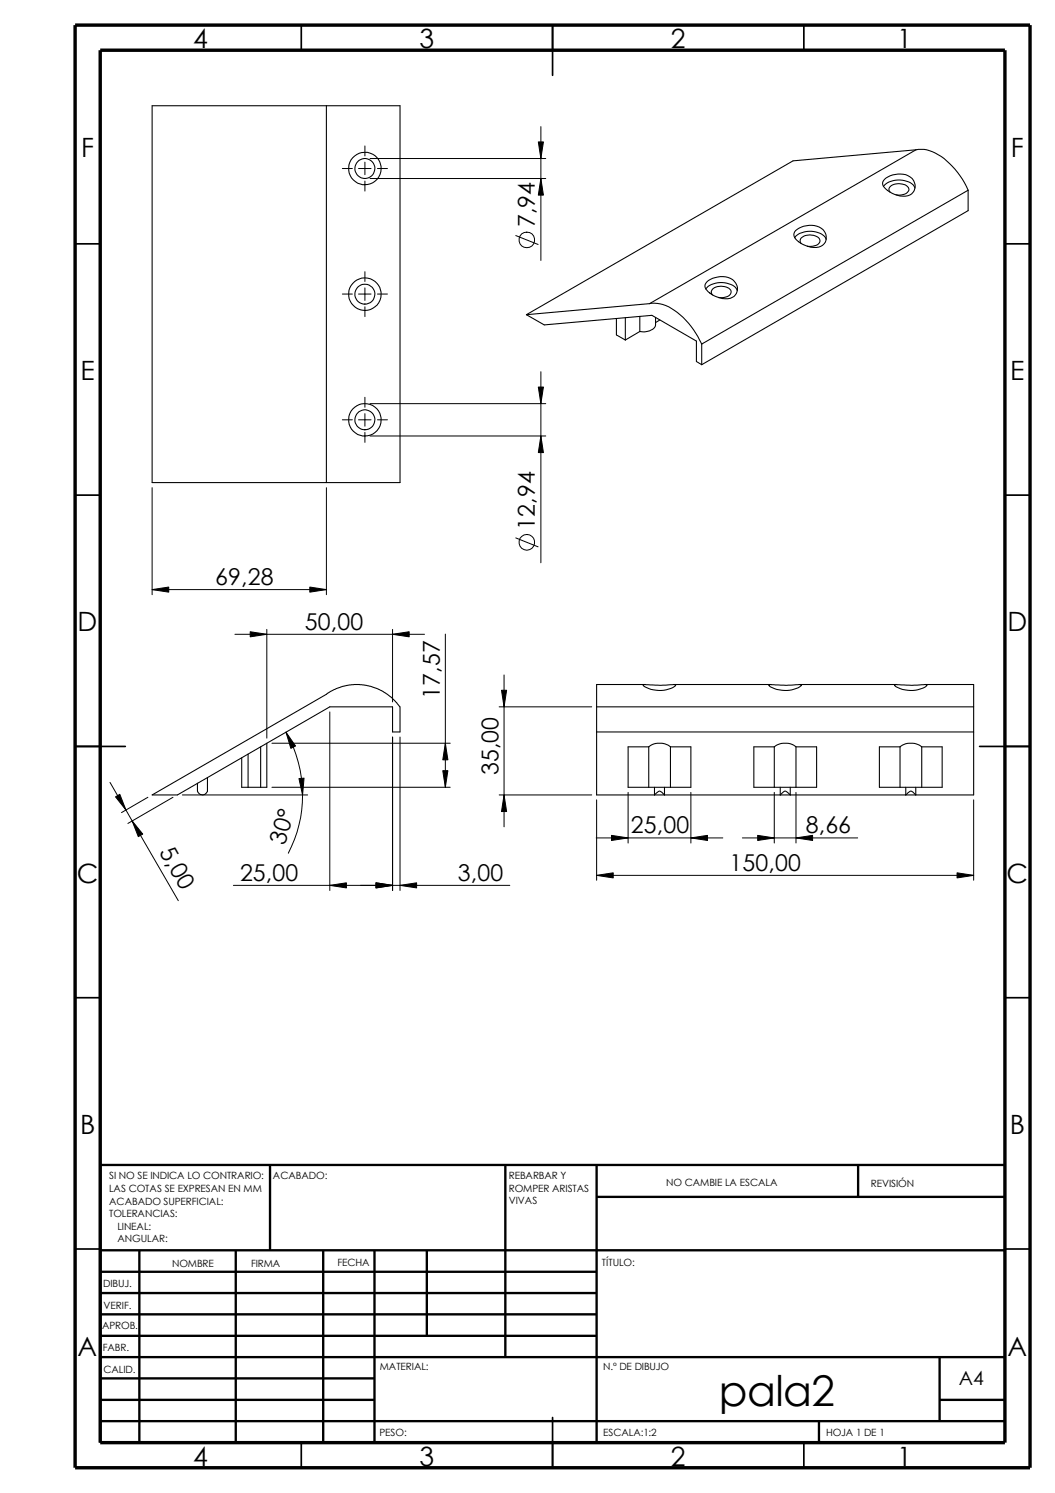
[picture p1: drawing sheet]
<svg xmlns="http://www.w3.org/2000/svg" width="210mm" height="297mm" viewBox="0 0 210 297" stroke-linecap="round" stroke-linejoin="round" font-family="sans-serif">
<g fill="none" stroke="#000" stroke-width=".34">
<path d="M59.9 5v5M109.9 5v10M159.9 5v5M14.9 48.5h5M199.9 48.5h5M14.9 98.5h5M199.9 98.5h5M14.9 148.5h10M194.9 148.5h10M14.9 198.5h5M199.9 198.5h5M14.9 248.5h5"/>
<path d="M199.9 248.5h5M59.9 287v5M109.9 282v10M159.9 287v5"/>
</g>
<g fill="none" stroke="#000" stroke-width=".47">
<path d="M53.7 231.8v17M100.5 231.8v38.2M118.7 238.1h81.2M118.7 231.8v55.2M170.7 231.8v6.3M199.9 231.8h-180v55.2M19.9 248.8h180M19.9 253h98.8M19.9 257.3h98.8M27.7 248.8v38.2M46.9 248.8v38.2M64.3 248.8v38.2"/>
<path d="M74.5 248.8v38.2M84.9 248.8v17M19.9 278.5h54.6M19.9 270h180M19.9 274.2h54.6M19.9 261.5h98.8M19.9 265.8h98.8M186.9 278.5h13M186.9 270v12.7M19.9 282.7h180M162.9 282.7v4.3"/>
</g>
<path d="M14.9 5h190v287h-190zM19.9 10h180v277h-180z" fill="none" stroke="#000" stroke-width=".68" stroke-linecap="butt"/>
<g fill="none" stroke="#000" stroke-width=".21">
<path d="M30.3 21h49.3v75h-49.3zM64.9 21v75M175.8 37.1a4.3 4.3 0 0 1 6.1-.1l.1 .4M176 35.6a4.4 4.4 0 0 1 5.5-.1 2.08 2.08 0 0 1 .4 2.5 2.08 2.08 0 0 1-2.3 1 5 5 0 0 1-4-2.2 1.06 1.06 0 0 1 .4-1.2zM177.1 38.3a.93 .93 0 0 1-.2-1 .93 .93 0 0 1 .9-.6 2.59 2.59 0 0 1 3 .8 1.29 1.29 0 0 1-1.4 1.3h-1.1M182.2 29.8a7.7 7.7 0 0 1 6.7 2.8 16.2 16.2 0 0 1 3.7 5.2M182.2 29.8l-53 30.6M182.2 29.8l-24.4 2.2-53.1 30.6M192.6 37.8l-53 30.7M192.6 37.8v4.1l-53 30.7M140.4 57.5a4.3 4.3 0 0 1 6.1-.1l.2 .4M140.7 56a4.3 4.3 0 0 1 5.4 0 2.04 2.04 0 0 1 .4 2.4 2.04 2.04 0 0 1-2.3 1 4.7 4.7 0 0 1-3.9-2.2 1.06 1.06 0 0 1 .4-1.2z"/>
<path d="M141.8 58.7a.93 .93 0 0 1-.2-1 .93 .93 0 0 1 .9-.6 2.59 2.59 0 0 1 3 .8 1.29 1.29 0 0 1-1.4 1.3h-1.2M158.1 47.3a4.3 4.3 0 0 1 6.1-.1l.2 .4M158.3 45.8a4.4 4.4 0 0 1 5.5-.1 2.06 2.06 0 0 1 .4 2.5 2.06 2.06 0 0 1-2.3 1 4.7 4.7 0 0 1-3.9-2.2 1.14 1.14 0 0 1 .3-1.2zM159.4 48.5a.96 .96 0 0 1 .7-1.6 2.54 2.54 0 0 1 3 .8 1.22 1.22 0 0 1-1.3 1.3h-1.2M104.7 62.6l3.6 2 21.4-1.9 8.9 5.2v4l1 .7M122.6 63.4v3.2l1.8 1M124.4 63.2v4.4M127.3 62.9v3.1M127.3 66l-2.9 1.6M129.2 60.4a7.1 7.1 0 0 1 6.1 2.3 16.9 16.9 0 0 1 4.3 5.8M129.2 60.4l-24.5 2.2M130.4 63.2v1.4a1.62 1.62 0 0 1-1.5 1.3l-.8 .1h-.8"/>
<path d="M131.3 63.7l-.9 .5M139.6 68.5v4.1M128 136.3h6.4a2.27 2.27 0 0 1-1.9 .9 5.2 5.2 0 0 1-4.5-.9zM128.4 136.2h-9.7v22h75v-22h-9.7M134 136.2h19.4M153 136.3l.3-.1 3.1 .2 2.6-.2 .5 .1a5.6 5.6 0 0 1-6.5 .1zM159 136.2h19.4M178 136.3l3.4 .1 2.6-.2 .4 .1a5.4 5.4 0 0 1-5.7 .5l-.5-.2zM41.3 154.7v2.7a1.03 1.03 0 0 1-1 .8 1.03 1.03 0 0 1-1-.8v-1.6M48.1 150.7v5.9h3.8M49.4 150v6.6M51.9 148.6v8"/>
<path d="M53.1 147.9v8.7h-1.2M79.5 140.6l-1.6-1.9-1.2-.8-1.5-.8-1.5-.6-1.7-.3h-1.6l-2.1 .3-1.4 .5-36.6 21.2h5l30.3-17.6h12.5v5h1.5v-5M118.7 145.6h75M118.7 140.6h75M129.1 148.6a3.5 3.5 0 0 1 4.3 0M129.1 148.6h-4.1v8h12.5v-8h-4.1M129.1 148.6v8M130.2 156.6v1.6l.9-.8a1.39 1.39 0 0 1 1.1 .8v-1.6M133.4 148.6v8M154.1 148.6a3.5 3.5 0 0 1 4.3 0M154.1 148.6h-4.1v8h12.5v-8h-4.1M154.1 148.6v8"/>
<path d="M155.2 156.6v1.6l1-.8 .4 .2 .6 .6v-1.6M158.4 148.6v8M179.1 148.6a3.5 3.5 0 0 1 4.3 0M179.1 148.6h-4.1v8h12.5v-8h-4.1M179.1 148.6v8M180.2 156.6v1.6l.9-.8a1.39 1.39 0 0 1 1.1 .8v-1.6M183.4 148.6v8"/>
<circle cx="72.6" cy="33.5" r="1.98"/>
<circle cx="72.6" cy="33.5" r="3.2"/>
<circle cx="72.6" cy="58.5" r="3.2"/>
<circle cx="72.6" cy="58.5" r="1.97"/>
<circle cx="72.6" cy="83.5" r="1.98"/>
<circle cx="72.6" cy="83.5" r="3.2"/>
</g>
<g fill="none" stroke="#000" stroke-width=".2">
<path d="M68.1 33.5h2M71.3 33.5h2.5M72.6 29v2M72.6 32.3v2.5M72.6 36v2M73.6 35.5h35M73.6 31.5h35M75.1 33.5h2M107.1 28.2h1l-.5 3.3zM107.6 35.5l.5 3.3h-1zM107.6 25.2v26.6M68.1 58.5h2"/>
<path d="M71.3 58.5h2.5M72.6 54.1v1.9M72.6 57.3v2.5M75.1 58.5h2M102.6 46.9l4.5 1.7M72.6 61v2M72.6 79v2M107.1 77h1l-.5 3.3zM107.6 74v38M30.3 97v21.3M64.9 97v21.3M68.1 83.5h2"/>
<path d="M71.3 83.5h2.5M72.6 82.3v2.5M72.6 86v2M73.6 80.3h35M73.6 86.7h35M75.1 83.5h2M107.6 86.7l.5 3.3h-1zM30.3 117.3l3.3-.5v1zM30.3 117.3h34.6M61.6 116.8l3.3 .5-3.3 .5zM102.6 107l4.5 1.8M46.7 126.2h37.8"/>
<path d="M49.8 125.7l3.3 .5-3.3 .5zM53.1 125.2v21.7M78.1 126.2l3.3-.5v1zM78.1 125.2v14.5M88.6 126.2v30.4M99.8 137.3h1l-.5 3.3zM100.3 134.3v30.2M21.9 155.7l13.6 23.5M23 158.5l.8-.5 1.3 3.2zM29.4 158.6l-5.2 3.1M34.4 158.6l-9 5.2M36.3 158.2h24.9"/>
<path d="M54.1 156.6h35.5M54.1 147.9h35.5M56.9 145.7l1.9 2.7-.9 .5zM56.9 145.7a25.2 25.2 0 0 1 .5 24.1M59.5 154.9l1-.1-.3 3.4zM65.6 141.6v35.6M78.1 146.6v30.6M79.6 146.6v30.6M88.1 153.3h1l-.5 3.3zM88.6 147.9l.5 3.3h-1zM99.3 158.2h18.4M99.3 140.6h18.4"/>
<path d="M100.3 158.2l.5 3.3h-1zM118.7 159.1v16M125 157.6v10.1M137.5 157.6v10.1M154.1 157.6v10.1M158.4 157.6v10.1M193.7 159.1v16M26.3 163.3l2.1 2.6-.9 .6zM46.4 176.1h55M65.6 176.1l3.3-.5v1.1zM74.8 175.6l3.3 .5-3.3 .6zM79.6 176.1l3.3-.5v1.1z"/>
<path d="M118.6 166.7h25.2M118.7 174.2l3.3-.5v1zM118.7 174.2h75M121.7 166.2l3.3 .5-3.3 .5zM137.5 166.7l3.3-.5v1zM147.7 166.7h22.9M150.7 166.2l3.4 .5-3.4 .5zM158.4 166.7l3.3-.5v1zM190.4 173.7l3.3 .5-3.3 .5z"/>
<circle cx="104.8" cy="47.7" r="1.56"/>
<circle cx="104.8" cy="107.9" r="1.56"/>
</g>
<g fill="#000">
<path d="M107.1 28.2h1l-.5 3.3zM107.6 35.5l.5 3.3h-1zM107.1 77h1l-.5 3.3zM107.6 86.7l.5 3.3h-1zM30.3 117.3l3.3-.5v1zM61.6 116.8l3.3 .5-3.3 .5zM49.8 125.7l3.3 .5-3.3 .5zM78.1 126.2l3.3-.5v1zM56.9 145.7l1.9 2.7-.9 .5zM59.5 154.9l1-.1-.3 3.4zM88.6 147.9l.5 3.3h-1zM88.1 153.3h1l-.5 3.3z"/>
<path d="M99.8 137.3h1l-.5 3.3zM100.3 158.2l.5 3.3h-1zM23 158.5l.8-.5 1.3 3.2zM26.3 163.3l2.1 2.6-.9 .6zM65.6 176.1l3.3-.5v1.1zM74.8 175.6l3.3 .5-3.3 .6zM79.6 176.1l3.3-.5v1.1zM118.7 174.2l3.3-.5v1zM121.7 166.2l3.3 .5-3.3 .5zM137.5 166.7l3.3-.5v1zM150.7 166.2l3.4 .5-3.4 .5zM158.4 166.7l3.3-.5v1z"/>
<path d="M190.4 173.7l3.3 .5-3.3 .5z"/>
</g>
<text font-size="8.4" x="143" y="279.7">pala2</text>
<g font-size="5.3">
<text x="38.4" y="9.6">4</text>
<text x="83.4" y="9.6">3</text>
<text x="133.5" y="9.6">2</text>
<text x="178.5" y="9.6">1</text>
<text x="16.1" y="31.3">F</text>
<text x="201.1" y="31.3">F</text>
<text x="16" y="75.6">E</text>
<text x="201" y="75.6">E</text>
<text x="15.5" y="125.6">D</text>
<text x="200.4" y="125.6">D</text>
<text x="15.3" y="175.6">C</text>
<text x="200.3" y="175.6">C</text>
<text x="15.9" y="225.6">B</text>
<text x="200.9" y="225.6">B</text>
<text x="15.5" y="269.8">A</text>
<text x="200.4" y="269.8">A</text>
<text x="38.4" y="291.6">4</text>
<text x="83.4" y="291.6">3</text>
<text x="133.5" y="291.6">2</text>
<text x="178.5" y="291.6">1</text>
</g>
<g font-size="4.6">
<text x="106.4" y="45.2" transform="rotate(-90 106.4 45.2)">7,94</text>
<text x="106.4" y="105.4" transform="rotate(-90 106.4 105.4)">12,94</text>
<text x="42.8" y="116.4">69,28</text>
<text x="60.7" y="125.3">50,00</text>
<text x="87.5" y="139.1" transform="rotate(-90 87.5 139.1)">17,57</text>
<text x="99.2" y="154.3" transform="rotate(-90 99.2 154.3)">35,00</text>
<text x="125.5" y="165.8">25,00</text>
<text x="160.3" y="165.8">8,66</text>
<text x="31.6" y="169.5" transform="rotate(60 31.6 169.5)">5,00</text>
<text x="56.7" y="168.3" transform="rotate(-73 56.7 168.3)">30°</text>
<text x="145.2" y="173.2">150,00</text>
<text x="47.8" y="175.2">25,00</text>
<text x="91.1" y="175.2">3,00</text>
</g>
<text font-size="3.9" x="190.8" y="275.5">A4</text>
<g font-size="2">
<text x="21.7" y="234.7">SI NO SE INDICA LO CONTRARIO:</text>
<text x="21.7" y="237.2">LAS COTAS SE EXPRESAN EN MM</text>
<text x="21.7" y="239.6">ACABADO SUPERFICIAL:</text>
<text x="54.3" y="234.7">ACABADO:</text>
<text x="101.2" y="239.6">VIVAS</text>
<text x="101.2" y="234.6">REBARBAR Y</text>
<text x="101.2" y="237.1">ROMPER ARISTAS</text>
<text x="132.5" y="236">NO CAMBIE LA ESCALA</text>
<text x="173.3" y="236.2">REVISIÓN</text>
<text x="21.7" y="242.1">TOLERANCIAS:</text>
<text x="23.4" y="244.6">LINEAL:</text>
<text x="23.4" y="247.1">ANGULAR:</text>
<text x="67.1" y="252">FECHA</text>
<text x="119.8" y="252">TÍTULO:</text>
<text x="20.5" y="256.1">DIBUJ.</text>
<text x="34.2" y="252.1">NOMBRE</text>
<text x="50" y="252">FIRMA</text>
<text x="20.6" y="260.4">VERIF.</text>
<text x="20.3" y="264.5">APROB.</text>
<text x="20.4" y="268.8">FABR.</text>
<text x="20.6" y="273.2">CALID.</text>
<text x="75.6" y="272.6">MATERIAL:</text>
<text x="120" y="272.6">N.º DE DIBUJO</text>
<text x="75.5" y="285.6">PESO:</text>
<text x="120" y="285.7">ESCALA:1:2</text>
<text x="164.4" y="285.7">HOJA 1 DE 1</text>
</g>
</svg>
